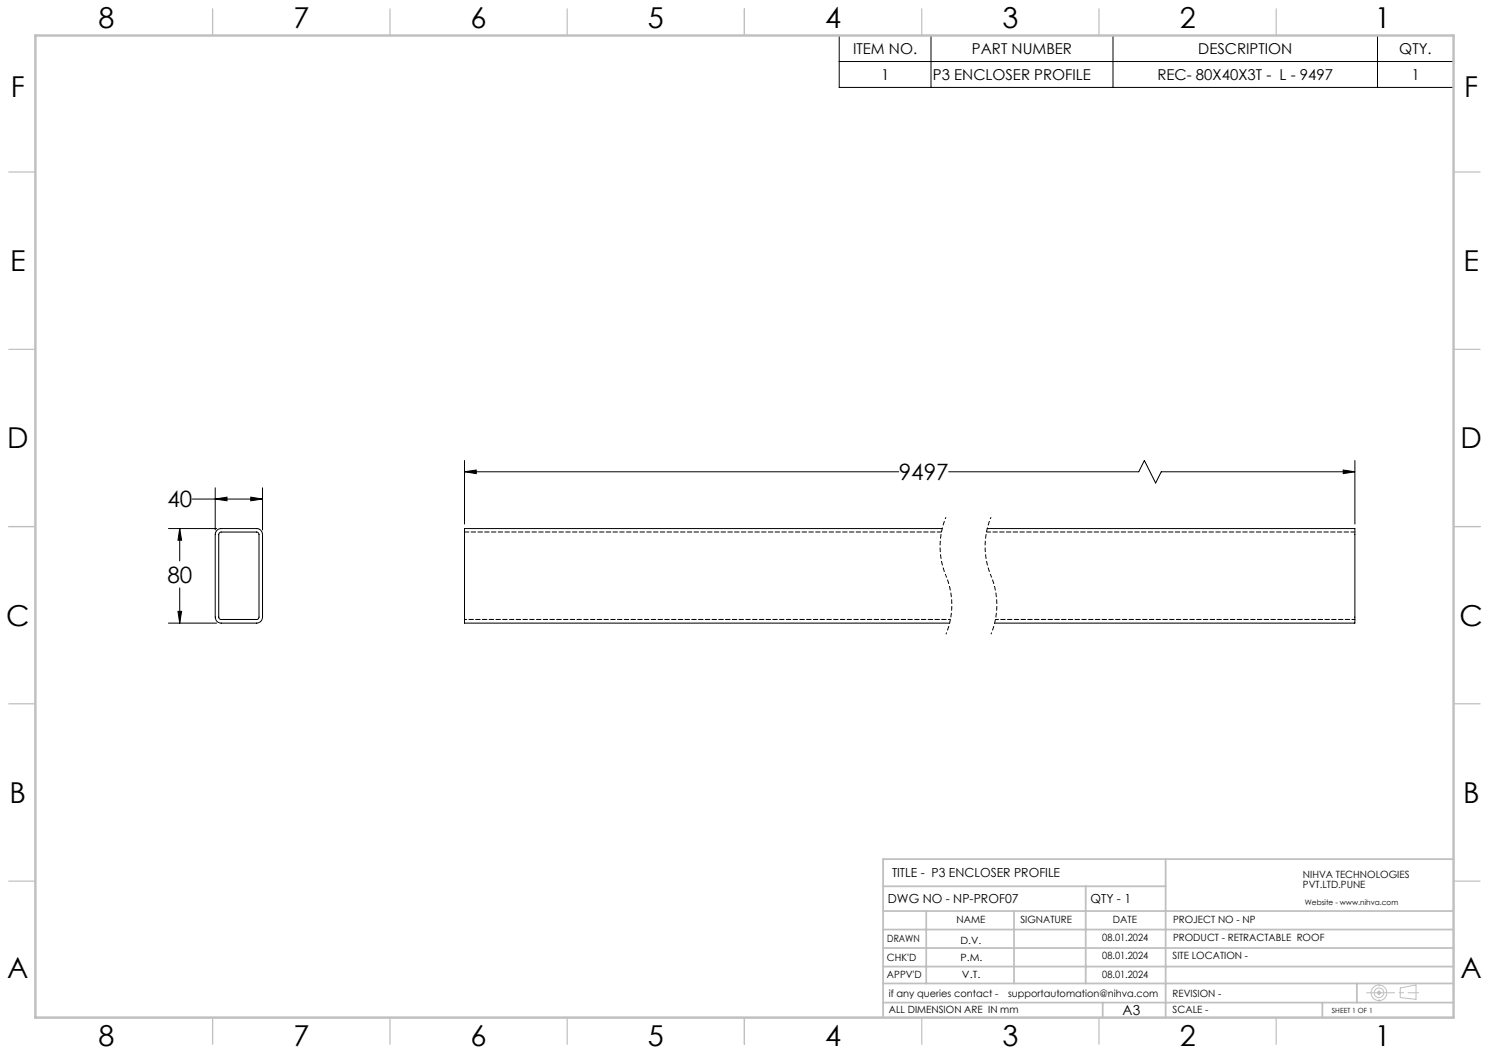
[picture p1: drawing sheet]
<svg xmlns="http://www.w3.org/2000/svg" width="420mm" height="297mm" viewBox="0 0 420 297" stroke-linecap="round" stroke-linejoin="round" font-family="sans-serif">
<path d="M266.8 145.9a21.5 21.5 0 0 0 0 16.5M279.5 145.9a21.5 21.5 0 0 0 0 16.5M266.8 162.4a21.5 21.5 0 0 1 0 16.5M279.5 162.4a21.5 21.5 0 0 1 0 16.5" fill="none" stroke="#000" stroke-width=".28" stroke-dasharray="1.3 .6" stroke-dashoffset=".7" stroke-linecap="butt"/>
<g fill="none" stroke="#c0c0c0" stroke-width=".28">
<path d="M388.6 279.7l.7 .7M389 279.5v1M389.3 279.7l-.7 .7M395 278.7l4.4-.9v4.1l-4.4-.5zM388.5 280h1"/>
<circle cx="389" cy="280" r="2.21"/>
<circle cx="389" cy="280" r="1.35"/>
</g>
<g fill="none" stroke="#000" stroke-width=".28">
<path d="M236.7 10h173.3v14.7h-173.3zM236.7 17.4h173.3M262.6 10v14.7M313.9 10v14.7M388.5 10v14.7M60.7 137.6v11.9M74 137.6v11.9M131 133.1l3.3-.5v1zM131 129.9v17.9M131 133.1h122.5M267.6 133.1h53.6l1.6-3.2 3.2 6.3 1.6-3.1h54.6M378.9 132.6l3.3 .5-3.3 .5z"/>
<path d="M382.2 129.9v17.9M47.5 149.1h13.6M50.7 149.1l.5 3.3h-1zM50.7 149.1v9.1M54.2 140.8h19.8M60.7 140.8l3.3-.6v1zM61.2 149.6l.5-.4 .7-.1h10a1.69 1.69 0 0 1 1.6 1.6v23.4a1.69 1.69 0 0 1-1.6 1.7h-10a1.69 1.69 0 0 1-1.7-1.7v-23.4zM61.8 150.4l.5-.3h10.2l.5 .4 .1 23.6-.5 .6h-10.3l-.5-.3zM70.7 140.2l3.3 .6-3.3 .4zM265.7 149.1h-134.7v26.7h136.8M278.4 149.1h103.8v26.7h-101.7M47.5 175.8h13.6"/>
<path d="M50.2 172.4h1l-.5 3.4zM50.7 165.8v10"/>
</g>
<path d="M389 282.5v-5" fill="none" stroke="#c0c0c0" stroke-width=".28" stroke-dasharray="15.2 1.3 1.3 1.3" stroke-dashoffset="14.6"/>
<path d="M385.5 280h14.7" fill="none" stroke="#c0c0c0" stroke-width=".28" stroke-dasharray="15.2 1.3 1.3 1.3" stroke-dashoffset="7.3"/>
<g fill="none" stroke="#c0c0c0" stroke-width=".35">
<path d="M60 2.5v7.5M110 2.5v7.5M160 2.5v7.5M210 2.5v7.5M260 2.5v7.5M310 2.5v7.5M360 2.5v7.5M2.5 48.5h7.5M410 48.5h7.5M2.5 98.5h7.5M410 98.5h7.5M2.5 148.5h7.5"/>
<path d="M410 148.5h7.5M2.5 198.5h7.5M410 198.5h7.5M2.5 248.5h7.5M410 248.5h7.5M60 287v7.5M110 287v7.5M160 287v7.5M210 287v7.5M260 287v7.5M310 287v7.5M360 287v7.5"/>
</g>
<g fill="none" stroke="#c0c0c0" stroke-width=".5">
<path d="M249.1 257h160.9M249.1 250h79.7M261.3 257v20.4M286 257v20.4M306.2 250v27.4M328.8 242.3v44.7M410 242.3h-160.9v44.7M249.1 272.6h160.9M249.1 267.4h160.9M249.1 262.2h160.9M249.1 277.4h160.9M382.7 277.4v5.4"/>
<path d="M249.1 282.8h160.9M311 282.8v4.2M373 282.8v4.2"/>
</g>
<path d="M10 10h400v277h-400z" fill="none" stroke="#c0c0c0" stroke-width=".7"/>
<path d="M378.9 132.6l3.3 .5-3.3 .5zM131 133.1l3.3-.5v1zM50.7 149.1l.5 3.3h-1zM50.2 172.4h1l-.5 3.4zM60.7 140.8l3.3-.6v1zM70.7 140.2l3.3 .6-3.3 .4z" fill="#000"/>
<path d="M265.6 150.1h-134.5M382.2 150.1h-103.9" fill="none" stroke="#000" stroke-width=".28" stroke-dasharray="1.3 .6" stroke-dashoffset=".1"/>
<path d="M382.2 174.7h-101.4" fill="none" stroke="#000" stroke-width=".28" stroke-dasharray="1.3 .6" stroke-dashoffset=".4"/>
<path d="M268.1 174.7h-137" fill="none" stroke="#000" stroke-width=".28" stroke-dasharray="1.3 .6" stroke-dashoffset=".7"/>
<g font-size="8.1">
<text x="27.8" y="8">8</text>
<text x="82.8" y="8">7</text>
<text x="132.8" y="8">6</text>
<text x="182.8" y="8">5</text>
<text x="232.8" y="8">4</text>
<text x="282.8" y="8">3</text>
<text x="332.8" y="8">2</text>
<text x="387.8" y="8">1</text>
<text x="3" y="27.2">F</text>
<text x="413" y="27.2">F</text>
<text x="2.8" y="76.5">E</text>
<text x="412.8" y="76.5">E</text>
<text x="2" y="126.5">D</text>
<text x="412" y="126.5">D</text>
<text x="1.7" y="176.5">C</text>
<text x="411.7" y="176.5">C</text>
<text x="2.7" y="226.5">B</text>
<text x="412.7" y="226.5">B</text>
<text x="2" y="275.7">A</text>
<text x="412" y="275.7">A</text>
<text x="27.8" y="295">8</text>
<text x="82.8" y="295">7</text>
<text x="132.8" y="295">6</text>
<text x="182.8" y="295">5</text>
<text x="232.8" y="295">4</text>
<text x="282.8" y="295">3</text>
<text x="332.8" y="295">2</text>
<text x="387.8" y="295">1</text>
</g>
<g font-size="6.3">
<text x="253.5" y="135.5">9497</text>
<text x="47.2" y="143.1">40</text>
<text x="47.2" y="164.4">80</text>
</g>
<g font-size="4.2">
<text x="240.6" y="15.2">ITEM NO.</text>
<text x="274.2" y="15.2">PART NUMBER</text>
<text x="338" y="15.2">DESCRIPTION</text>
<text x="394.7" y="15.2">QTY.</text>
<text x="248.5" y="22.5">1</text>
<text x="263.1" y="22.5">P3 ENCLOSER PROFILE</text>
<text x="326.5" y="22.5">REC- 80X40X3T - L - 9497</text>
<text x="398.1" y="22.5">1</text>
</g>
<text font-size="3.9" x="316.7" y="286.4">A3</text>
<g font-size="3.5">
<text x="251.6" y="247.4">TITLE - P3 ENCLOSER PROFILE</text>
<text x="250.4" y="254.8">DWG NO - NP-PROF07</text>
<text x="307.6" y="254.8">QTY - 1</text>
</g>
<g font-size="2.8">
<text x="367.5" y="247.7">NIHVA TECHNOLOGIES</text>
<text x="367.5" y="250.5">PVT.LTD.PUNE</text>
<text x="269.8" y="260.4">NAME</text>
<text x="287.8" y="260.4">SIGNATURE</text>
<text x="313.9" y="260.5">DATE</text>
<text x="330.9" y="260.5">PROJECT NO - NP</text>
<text x="250.3" y="265.7">DRAWN</text>
<text x="270.9" y="266.1">D.V.</text>
<text x="310.9" y="265.5">08.01.2024</text>
<text x="330.9" y="265.5">PRODUCT - RETRACTABLE ROOF</text>
<text x="250.2" y="271.1">CHK'D</text>
<text x="250.2" y="275.8">APPV'D</text>
<text x="270.9" y="271.1">P.M.</text>
<text x="271.3" y="275.8">V.T.</text>
<text x="310.9" y="270.6">08.01.2024</text>
<text x="310.9" y="275.8">08.01.2024</text>
<text x="330.7" y="270.6">SITE LOCATION -</text>
<text x="250.7" y="281.1">if any queries contact -</text>
<text x="284.3" y="281.1">supportautomation@nihva.com</text>
<text x="330.7" y="281.1">REVISION -</text>
<text x="250.7" y="285.6">ALL DIMENSION ARE IN mm</text>
<text x="330.7" y="285.6">SCALE -</text>
</g>
<text font-size="2.1" x="368.1" y="255.1">Website - www.nihva.com</text>
<text font-size="2" x="375.7" y="285.6">SHEET 1 OF 1</text>
</svg>
